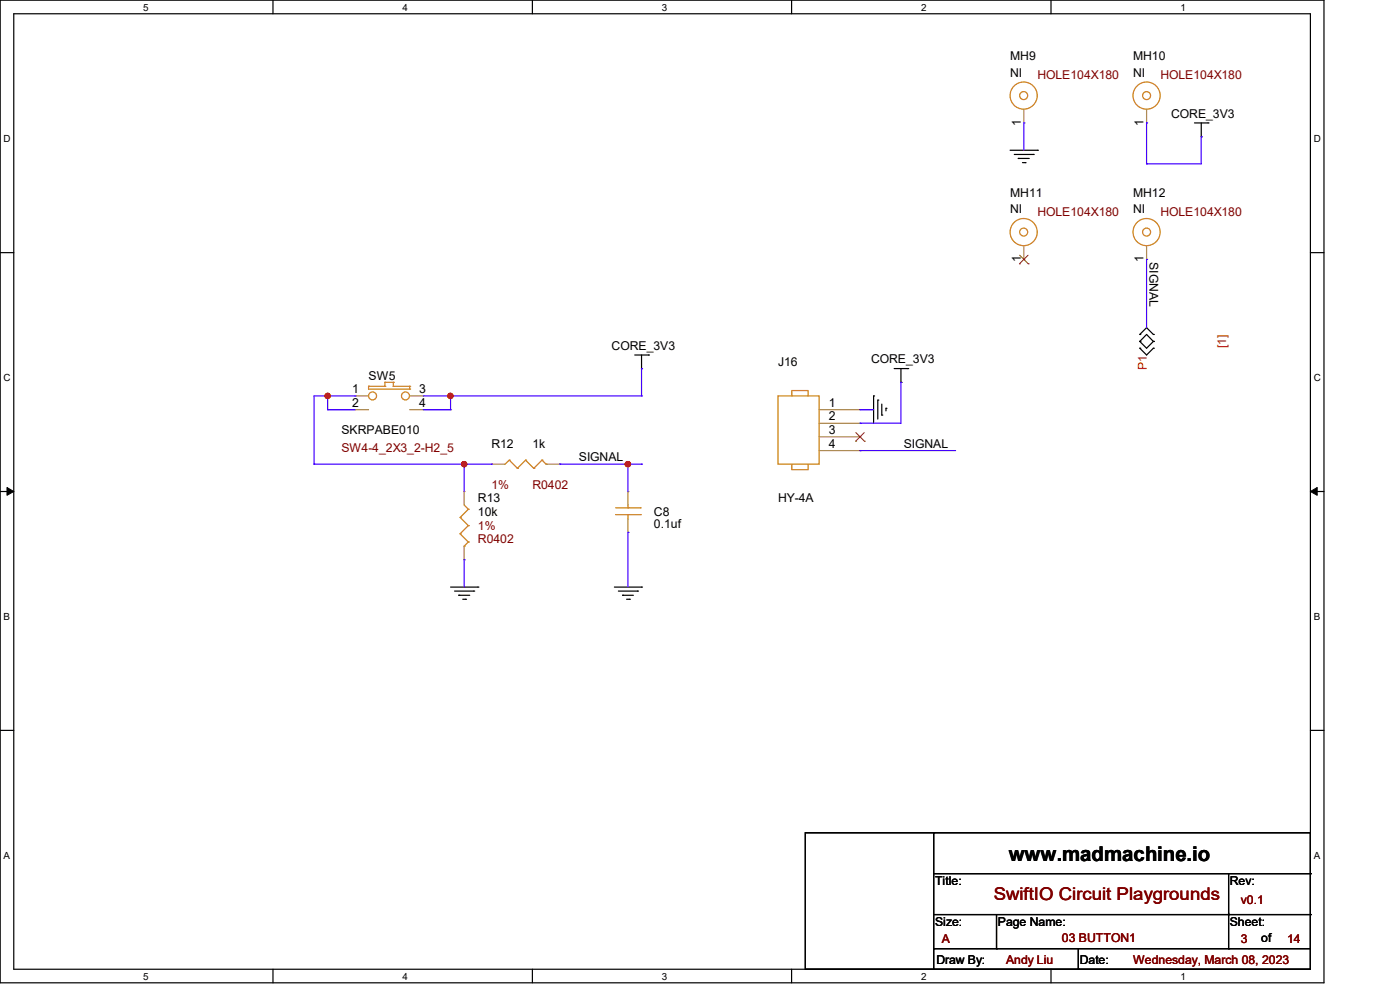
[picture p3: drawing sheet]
<svg xmlns="http://www.w3.org/2000/svg" width="297mm" height="210mm" viewBox="0 0 297 210" stroke-linecap="round" stroke-linejoin="round" font-family="sans-serif">
<path d="M0 0h280.9v208.5h-280.9zM2.9 2.9h275.1v202.7h-275.1z" fill="none" stroke="#000" stroke-width=".25"/>
<g fill="#fff">
<path d="M30.4 .3h1.1v2.4h-1.1z"/>
<path d="M30.4 205.9h1.1v2.3h-1.1z"/>
</g>
<path d="M57.9 0v2.9M57.9 205.6v2.9" fill="none" stroke="#000" stroke-width=".25"/>
<g fill="#fff">
<path d="M85.4 .3h1.1v2.4h-1.1z"/>
<path d="M85.4 205.9h1.1v2.3h-1.1z"/>
</g>
<path d="M112.9 0v2.9M112.9 205.6v2.9" fill="none" stroke="#000" stroke-width=".25"/>
<g fill="#fff">
<path d="M140.4 .3h1.2v2.4h-1.2z"/>
<path d="M140.4 205.9h1.2v2.3h-1.2z"/>
</g>
<path d="M167.9 0v2.9M167.9 205.6v2.9" fill="none" stroke="#000" stroke-width=".25"/>
<g fill="#fff">
<path d="M195.4 .3h1.2v2.4h-1.2z"/>
<path d="M195.4 205.9h1.2v2.3h-1.2z"/>
</g>
<path d="M223 0v2.9M223 205.6v2.9" fill="none" stroke="#000" stroke-width=".25"/>
<g fill="#fff">
<path d="M250.4 .3h1.2v2.4h-1.2z"/>
<path d="M250.4 205.9h1.2v2.3h-1.2z"/>
<path d="M.8 28.2h1.4v2.4h-1.4z"/>
<path d="M278.7 28.2h1.5v2.4h-1.5z"/>
<path d="M.8 78.9h1.4v2.3h-1.4z"/>
<path d="M278.7 78.9h1.5v2.3h-1.5z"/>
</g>
<path d="M0 53.6h2.9M278 53.6h2.9" fill="none" stroke="#000" stroke-width=".25"/>
<g fill="#fff">
<path d="M.8 129.6h1.3v2.3h-1.3z"/>
<path d="M278.7 129.6h1.4v2.3h-1.4z"/>
</g>
<path d="M0 104.3h2.9M278 104.3h2.9" fill="none" stroke="#000" stroke-width=".25"/>
<path d="M1.5 103.4l1.4 .9-1.4 .8zM278 104.3l1.4-.9v1.7z" fill="#000" stroke="#000" stroke-width=".21"/>
<g fill="#fff">
<path d="M.8 180.3h1.3v2.3h-1.3z"/>
<path d="M278.7 180.3h1.4v2.3h-1.4z"/>
</g>
<g fill="none" stroke="#000" stroke-width=".25">
<path d="M214.3 31.9h5.8M215.2 32.8h4M216 33.6h.1M216 33.6h2.4M216.9 34.5h.6M217.5 34.5h.1M219.2 32.8h.1M220.1 31.9h.1M253.4 26.1h2.9M254.8 29h.1M254.8 26.1v2.9M256.3 26.1h.1"/>
<path d="M134.7 75.3h2.9M136.1 78.2h.1M136.1 75.3v2.9M137.6 75.3h.1M189.7 78.2h2.9M191.1 78.2v2.9M192.6 78.2h.1M241.8 71h.1M241.8 72.4h.1M241.8 73.9h.1M241.8 71l1.4-1.5 1.5 1.5M241.8 72.4l1.4-1.4 1.5 1.4"/>
<path d="M241.8 73.9l1.4 1.4 1.5-1.4M241.8 72.4l1.4 1.5 1.5-1.5M244.7 71h.1M244.7 72.4h.1M244.7 73.9h.1M185.3 84h.1M185.3 84v5.8M186.2 84.9h.1M186.2 84.9v4M187.1 88.1h.1M187.1 85.7v2.4M188 86.6h.1"/>
<path d="M188 86.6v.6M191.1 81.1h.1M95.6 124.5h5.8M96.4 125.4h4.1M97.3 126.3h.1M97.3 126.3h2.4M98.2 127.1h.6M98.8 127.1h.1M100.5 125.4h.1M101.4 124.5h.1M130.3 124.5h5.8M131.2 125.4h4.1"/>
<path d="M132.1 126.3h.1M132.1 126.3h2.3M132.9 127.1h.6M133.5 127.1h.1M135.3 125.4h.1M136.1 124.5h.1M0 154.9h2.9M278 154.9h2.9M170.9 176.7h107.1v28.9h-107.1zM198.1 176.7h.1M198.1 176.7v28.9M198.1 194h79.9"/>
<path d="M198.1 185.3h79.9M211.4 194v7.3M260.6 194h.1M260.6 185.3v16M278 194h.1M278 185.3h.1M198.1 201.3h.1M198.1 201.3h79.9M211.4 201.3h.1M228.8 205.6h.1M228.8 201.3v4.3M260.6 201.3h.1"/>
</g>
<g fill="none" stroke="#cc8006" stroke-width=".25">
<path d="M78.2 82h.1M78.2 82v.5h8.7M78.2 82h3.5M81.7 81.1h.1M81.7 82h.1M81.7 81.1h1.7M81.7 81.1v.9M83.4 82h.1M83.4 81.1h.1M83.4 82h3.5M83.4 81.1v.9M86.9 82.5h.1"/>
<path d="M86.9 82h.1M86.9 82v.5M108 97.6h.1M108 97.6l-.9 .9M108 97.6l1.8 1.8M109.8 99.4h.1M111.5 97.6h.1M111.5 97.6l-1.7 1.8M111.5 97.6l1.7 1.8M113.2 99.4h.1M115 97.6h.1M115 97.6l-1.8 1.8"/>
<path d="M115 97.6l.9 .9M115.9 98.5h.1M165.1 84h8.7v14.5h-8.7zM168 98.5v1.2h3.4v-1.2M168 84v-1.2h3.4v1.2M97.6 109.8h.1M97.6 113.2h.1M97.6 109.8l1.8 1.7M97.6 113.2l1.8 1.8M98.5 115.9h.1M98.5 107.1l.9 .9M99.4 108h.1"/>
<path d="M99.4 111.5h.1M99.4 115h.1M99.4 108l-1.8 1.8M99.4 111.5l-1.8 1.7M99.4 115l-.9 .9M130.6 109.2h5.2M130.6 107.7h5.2M133.2 107.7h.1M133.2 109.2h.1M133.2 107.1v.6M133.2 109.2v.9M135.8 109.2h.1"/>
<path d="M135.8 107.7h.1"/>
<circle cx="217.2" cy="20.3" r="2.88"/>
<circle cx="217.2" cy="20.3" r=".85"/>
<circle cx="243.2" cy="20.3" r="2.88"/>
<circle cx="243.2" cy="20.3" r=".85"/>
<circle cx="217.2" cy="49.2" r="2.88"/>
<circle cx="217.2" cy="49.2" r=".85"/>
<circle cx="243.2" cy="49.2" r="2.88"/>
<circle cx="243.2" cy="49.2" r=".85"/>
<circle cx="79" cy="84" r=".85"/>
<circle cx="86" cy="84" r=".85"/>
</g>
<g fill="none" stroke="#a84" stroke-width=".25">
<path d="M217.2 26.1h.1M217.2 23.2v2.9M243.2 26.1h.1M243.2 23.2v2.9M217.2 55h.1M217.2 52.2v2.8M243.2 55h.1M243.2 52.2v2.8M75.3 84h.1M75.3 86.9h.1M75.3 84h2.9M75.3 86.9h2.9"/>
<path d="M86.9 84h2.9M86.9 86.9h2.9M89.8 84h.1M89.8 86.9h.1M104.3 98.5h.1M104.3 98.5h2.8M115.9 98.5h2.8M118.7 98.5h.1M173.8 86.9h8.7M173.8 89.8h8.7M173.8 92.7h8.7M173.8 95.6h8.7"/>
<path d="M182.5 86.9h.1M182.5 89.8h.1M182.5 92.7h.1M182.5 95.6h.1M98.5 104.3h.1M98.5 118.7h.1M98.5 104.3v2.8M98.5 115.9v2.8M133.2 104.3h.1M133.2 112.9h.1M133.2 104.3v2.8M133.2 110.1v2.8"/>
</g>
<path d="M216.3 56h.1M216.3 54.1l1.8 1.9M218.1 54.1l-1.8 1.9M218.1 56h.1M181.5 93.6h.1M181.6 91.8l1.8 1.8M183.3 91.8l-1.8 1.8M183.4 93.6h.1" fill="none" stroke="#804000" stroke-width=".21"/>
<g fill="none" stroke="#4200ff" stroke-width=".25">
<path d="M217.2 26.1h.1M217.2 26.1v5.8M243.2 26.1h.1M243.2 34.8h.1M243.2 26.1v8.7M254.8 29h.1M254.8 29v5.8h-11.6M243.2 55h.1M243.2 55v14.5M136.1 78.2h.1M136.1 78.2v5.8M66.6 98.5h.1"/>
<path d="M66.6 98.5h37.7M69.5 84h.1M69.5 86.9h.1M69.5 86.9h5.8M69.5 84v2.9M75.3 84h.1M75.3 84h-8.7v14.5M89.8 84h46.3M89.8 86.9h5.8M95.6 84h.1M95.6 86.9h.1M95.6 84v2.9"/>
<path d="M98.5 98.5h.1M98.5 98.5v5.8M104.3 98.5h.1M118.7 98.5h.1M118.7 98.5h17.4M133.2 98.5h.1M133.2 98.5v5.8M136.1 98.5h.1M136.1 84h.1M182.5 86.9h.1M182.5 89.8h.1M182.5 95.6h.1"/>
<path d="M182.5 86.9h2.8M182.5 95.6h20.2M191.1 81.1h.1M191.1 81.1v8.7h-8.6M98.5 118.7h.1M98.5 118.7v5.8M133.2 112.9h.1M133.2 112.9v11.6"/>
</g>
<g fill="#f00" stroke="#f00" stroke-width=".25">
<circle cx="98.5" cy="98.5" r=".55"/>
<circle cx="133.2" cy="98.5" r=".56"/>
<circle cx="95.5" cy="84" r=".55"/>
<circle cx="69.5" cy="84" r=".55"/>
</g>
<text font-size="4.3" x="214" y="182.7">www.madmachine.io</text>
<text font-size="3.7" fill="#800000" x="210.8" y="191">SwiftIO Circuit Playgrounds</text>
<g font-size="2.6">
<text x="214.3" y="12.8">MH9</text>
<text x="214.3" y="16.3">NI</text>
<text x="240.4" y="12.8">MH10</text>
<text x="240.4" y="16.3">NI</text>
<text x="216.6" y="26.7" transform="rotate(-90 216.6 26.7)">1</text>
<text x="242.6" y="26.7" transform="rotate(-90 242.6 26.7)">1</text>
<text x="248.5" y="24.9">CORE_3V3</text>
<text x="214.3" y="41.7">MH11</text>
<text x="240.4" y="41.7">MH12</text>
<text x="214.3" y="45.2">NI</text>
<text x="240.4" y="45.2">NI</text>
<text x="216.6" y="55.6" transform="rotate(-90 216.6 55.6)">1</text>
<text x="242.6" y="55.6" transform="rotate(-90 242.6 55.6)">1</text>
<text x="243.8" y="55.6" transform="rotate(90 243.8 55.6)">SIGNAL</text>
<text x="129.8" y="74.2">CORE_3V3</text>
<text x="165.1" y="77.6">J16</text>
<text x="184.8" y="77">CORE_3V3</text>
<text x="74.7" y="83.4">1</text>
<text x="78.2" y="80.5">SW5</text>
<text x="88.9" y="83.4">3</text>
<text x="74.7" y="86.3">2</text>
<text x="88.9" y="86.3">4</text>
<text x="175.8" y="86.3">1</text>
<text x="175.8" y="89.2">2</text>
<text x="72.4" y="92.1">SKRPABE010</text>
<text x="104.3" y="95">R12</text>
<text x="112.9" y="95">1k</text>
<text x="175.8" y="92">3</text>
<text x="175.8" y="95">4</text>
<text x="191.7" y="95">SIGNAL</text>
<text x="122.8" y="97.9">SIGNAL</text>
<text x="101.4" y="106.6">R13</text>
<text x="165.1" y="106.6">HY-4A</text>
<text x="101.4" y="109.5">10k</text>
<text x="138.7" y="109.5">C8</text>
<text x="138.7" y="112.1">0.1uf</text>
<text x="198.4" y="187.7">Title:</text>
<text x="260.9" y="187.7">Rev:</text>
<text x="198.4" y="196.3">Size:</text>
<text x="211.7" y="196.3">Page Name:</text>
<text x="260.9" y="196.3">Sheet:</text>
<text x="267.6" y="199.8">of</text>
<text x="198.7" y="204.5">Draw By:</text>
<text x="229.1" y="204.5">Date:</text>
</g>
<g font-size="2.6" fill="#800000">
<text x="220.1" y="16.8">HOLE104X180</text>
<text x="246.2" y="16.8">HOLE104X180</text>
<text x="220.1" y="45.8">HOLE104X180</text>
<text x="246.2" y="45.8">HOLE104X180</text>
<text x="72.4" y="95.9">SW4-4_2X3_2-H2_5</text>
<text x="104.3" y="103.7">1%</text>
<text x="112.9" y="103.7">R0402</text>
<text x="101.4" y="112.4">1%</text>
<text x="101.4" y="115.3">R0402</text>
<text x="263.2" y="191.7">v0.1</text>
<text x="199.8" y="200.1">A</text>
<text x="225.3" y="199.8">03 BUTTON1</text>
<text x="263.2" y="200.1">3</text>
<text x="273.1" y="200.1">14</text>
<text x="213.4" y="204.5">Andy Liu</text>
<text x="240.4" y="204.5">Wednesday, March 08, 2023</text>
</g>
<g font-size="2.6" fill="#f00">
<text x="260.1" y="73.9" transform="rotate(-90 260.1 73.9)">[1]</text>
<text x="243.3" y="78.5" transform="rotate(-90 243.3 78.5)">P1</text>
</g>
<g font-size="2.1">
<text x="30.4" y="2.2">5</text>
<text x="85.4" y="2.2">4</text>
<text x="140.4" y="2.2">3</text>
<text x="195.4" y="2.2">2</text>
<text x="250.4" y="2.2">1</text>
<text x=".8" y="30.1">D</text>
<text x="278.7" y="30.1">D</text>
<text x=".8" y="80.8">C</text>
<text x="278.7" y="80.8">C</text>
<text x=".8" y="131.5">B</text>
<text x="278.7" y="131.5">B</text>
<text x=".8" y="182.2">A</text>
<text x="278.7" y="182.2">A</text>
<text x="30.4" y="207.8">5</text>
<text x="85.4" y="207.8">4</text>
<text x="140.4" y="207.8">3</text>
<text x="195.4" y="207.8">2</text>
<text x="250.4" y="207.8">1</text>
</g>
</svg>
